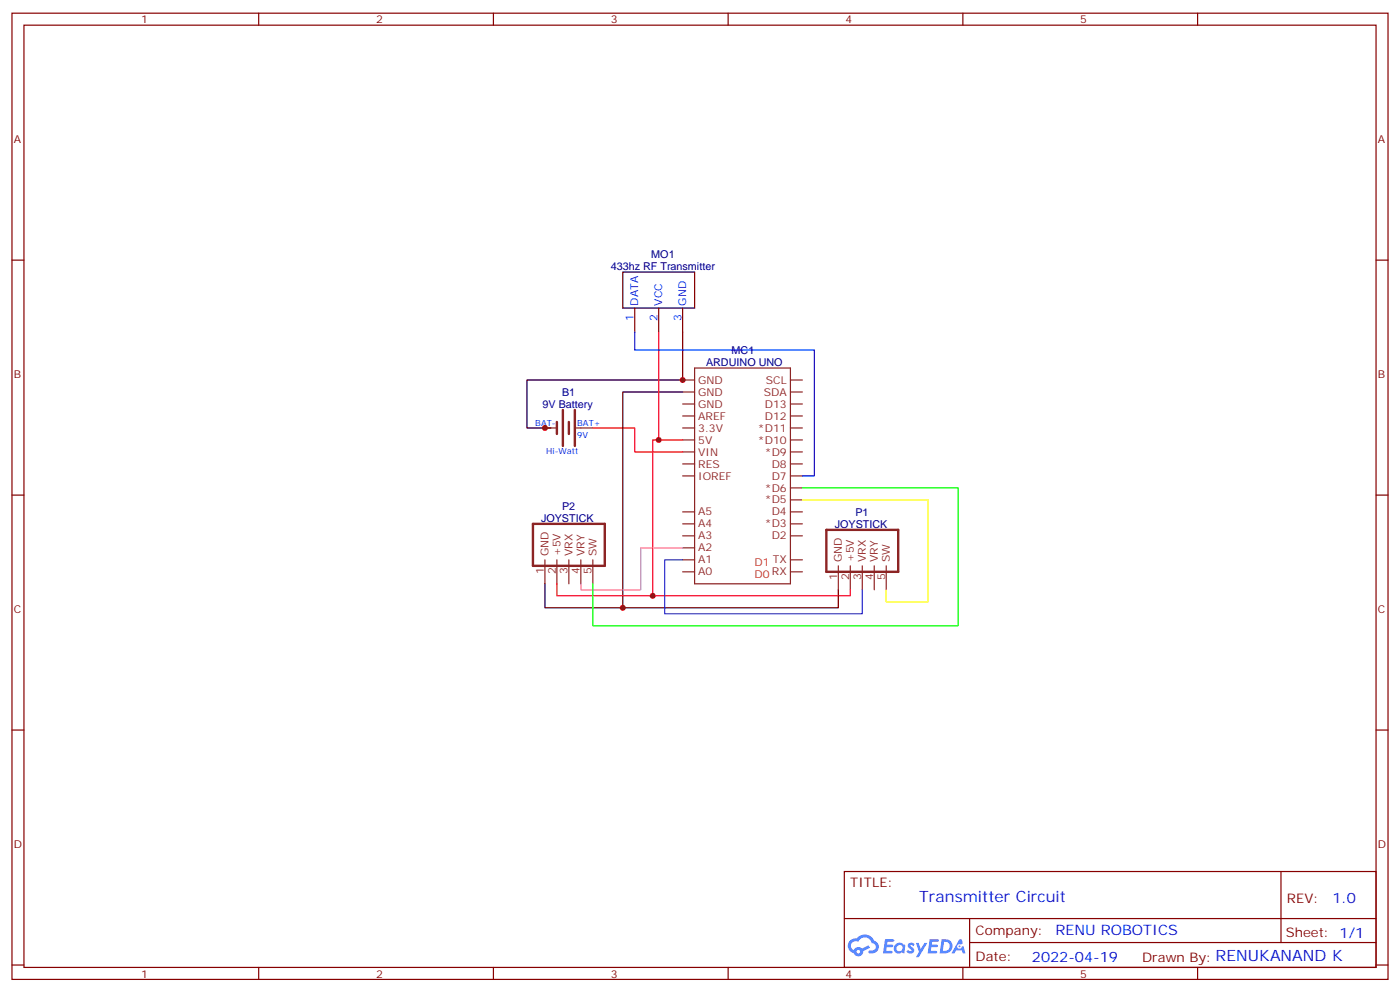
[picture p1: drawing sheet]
<svg xmlns="http://www.w3.org/2000/svg" width="412mm" height="292mm" viewBox="0 0 412 292" stroke-linecap="round" stroke-linejoin="round" font-family="sans-serif">
<g fill="none" stroke="#870000" stroke-width=".35">
<path d="M3.5 3.9h405.4v284.3h-405.4zM7.1 7.4h398.2v277.3h-398.2zM76.2 3.9v3.5M145.3 3.9v3.5M214.5 3.9v3.5M283.6 3.9v3.5M352.8 3.9v3.5M3.5 76.6h3.6M405.3 76.6h3.6M3.5 145.7h3.6M405.3 145.7h3.6M3.5 214.8h3.6"/>
<path d="M405.3 214.8h3.6M248.7 256.5h156.6v28.2h-156.6zM377.3 256.5v20.9M248.7 270.3h156.5M285.6 277.4h119.6M285.6 270.3v14.1M3.5 284h3.6M76.2 284.7v3.5M145.3 284.7v3.5M214.5 284.7v3.5M283.6 284.7v3.5M352.8 284.7v3.5"/>
<path d="M405.3 284h3.6"/>
</g>
<g fill="#5487ff">
<path d="M267.7 277.6a1.22 1.22 0 0 1 1.7 .3l-.4 .6a.47 .47 0 0 0-.3-.4 .47 .47 0 0 0-.5 .2l.1 .2a1.14 1.14 0 0 1 .8 1.8 1.14 1.14 0 0 1-1.9-.1l-.2-.1 .5-.6 .7 .4a.29 .29 0 0 0 .3-.2 .29 .29 0 0 0-.2-.3 1.04 1.04 0 0 1-.6-1.8z"/>
<path d="M260.7 276.4h2.4l.3 .2-.2 .5h-1.8l-.1 .9h1.5l.3 .4-.3 .3h-1.6l-.2 1.1 1.7 .1 .2 .3-.2 .3-2.6 .1z"/>
<path d="M273.8 276.4h2.4l.3 .2-.1 .5h-1.8l-.2 .9h1.6l.3 .4-.4 .3h-1.6l-.1 1.1 1.7 .1 .2 .3-.2 .3h-2.6z"/>
<path d="M282.6 276.4h.7l.3 1.3-.6 .3a.69 .69 0 0 0-1 .2 .69 .69 0 0 0 .4 1 .69 .69 0 0 0 .9-.6l.5-.3 .6 2.2h-.8l-.2-.8h-1.8l-.5 .8h-.8z"/>
<path d="M269.8 277.5h.8l.6 1.8 1.1-1.8h.9l-2.6 4.2h-.8l.9-1.6z"/>
<path d="M277.4 276.4l-.6 4.2h1.3a2.11 2.11 0 0 0 2.5-2.2 2.11 2.11 0 0 0-2.5-2zM278.1 277.1a1.39 1.39 0 0 1 1.7 1.5 1.39 1.39 0 0 1-1.8 1.2h-.3z"/>
<path d="M263.7 278a1.54 1.54 0 0 0-.1 2.2 1.54 1.54 0 0 0 2.2 .1l.6 .3 .3-2.3-.2-.3h-.4a1.49 1.49 0 0 0-2.4 0zM264 279a.94 .94 0 0 1 1.8 0 .94 .94 0 0 1-1.8 0z"/>
<path d="M250.4 276.8a2.18 2.18 0 0 0 1.1 3.7 1.44 1.44 0 0 0 1.6 .9 1.44 1.44 0 0 0 1.2-1.5l2-1-.5-.7-1.9 1a1.47 1.47 0 0 0-2.4 .4 1.39 1.39 0 0 1-.7-1.9 1.39 1.39 0 0 1 2-.5 2.12 2.12 0 0 1 2.2-1.3 2.12 2.12 0 0 1 1.9 1.7 1.14 1.14 0 0 1 1.1 1.4 1.14 1.14 0 0 1-1.7 .7 .43 .43 0 0 0-.5 .4 .43 .43 0 0 0 .4 .5 1.98 1.98 0 0 0 2.5-1.3 1.98 1.98 0 0 0-1.2-2.5 3.1 3.1 0 0 0-5.3-.7l-.9 .1zM252.3 280.1a.55 .55 0 0 1 1.1 0 .55 .55 0 0 1-1.1 0z"/>
<circle cx="282.6" cy="278.5" r=".26"/>
</g>
<g fill="none" stroke="#8c2424" stroke-width=".35">
<path d="M201.1 118.9h3.5M201.1 115.4h3.5M201.1 111.8h3.5M204.6 108.3h28.2v63.5h-28.2zM232.8 118.9h3.6M232.8 115.4h3.6M232.8 111.8h3.6M160.5 125.9h3.5M169.7 125.9h4.9M201.1 136.5h3.5M201.1 133h3.5M201.1 129.5h3.5"/>
<path d="M201.1 125.9h3.5M201.1 122.4h3.5M232.8 136.5h3.6M232.8 133h3.6M232.8 129.5h3.6M232.8 125.9h3.6M232.8 122.4h3.6M201.1 157.7h3.5M201.1 154.2h3.5M201.1 150.6h3.5M201.1 140.1h3.5M232.8 157.7h3.6"/>
<path d="M232.8 154.2h3.6M232.8 150.6h3.6M232.8 147.1h3.6M232.8 143.6h3.6M232.8 140.1h3.6M160.5 164.7v7.1M164 164.7v7.1M167.6 164.7v7.1M171.1 164.7v7.1M174.6 164.7v7.1M201.1 168.3h3.5M201.1 164.7h3.5"/>
<path d="M201.1 161.2h3.5M232.8 168.3h3.6M232.8 164.7h3.6M246.9 166.5v7.1M250.5 166.5v7.1M254 166.5v7.1M257.5 166.5v7.1M261.1 166.5v7.1"/>
</g>
<path d="M187 90.7v7M194 90.7v7M201.1 90.7v7" fill="none" stroke="#870000" stroke-width=".35"/>
<path d="M183.4 80.1h21.2v10.6h-21.2zM201.1 97.7v14.1h-45.9v14.1h7.1M201.1 115.4h-17.7v63.5M160.5 171.8v7.1h86.4v-5.3" fill="none" stroke="#000" stroke-width=".35"/>
<path d="M164 124.2v3.5M165.8 120.6v10.6M167.6 124.2v3.5M169.3 120.6v10.6M157 154.2h21.2v12.3h-21.2zM243.4 155.9h21.2v12.4h-21.2z" fill="none" stroke="#8c2424" stroke-width=".71"/>
<path d="M194 97.7v31.8M174.6 125.9h12.4v7.1h14.1M201.1 129.5h-8.8v45.8M164 171.8v3.5h86.5v-1.7" fill="none" stroke="#f00" stroke-width=".35"/>
<path d="M201.1 164.7h-5.3v15.9h58.2v-7" fill="none" stroke="#60c" stroke-width=".35"/>
<path d="M201.1 161.2h-12.4v12.4h-17.6v-1.8" fill="none" stroke="#f0f" stroke-width=".35"/>
<path d="M236.4 147.1h37v30h-12.3v-3.5" fill="none" stroke="#ff0" stroke-width=".35"/>
<path d="M236.4 143.6h45.8v40.5h-107.6v-12.3" fill="none" stroke="#0f0" stroke-width=".35"/>
<path d="M187 97.7v5.3h52.9v37.1h-3.5" fill="none" stroke="#00f" stroke-width=".35"/>
<g fill="#c00">
<circle cx="160.5" cy="125.9" r=".88"/>
<circle cx="192.3" cy="175.3" r=".88"/>
<circle cx="201.1" cy="111.8" r=".88"/>
<circle cx="194" cy="129.5" r=".88"/>
<circle cx="183.4" cy="178.9" r=".88"/>
</g>
<g font-size="4.6" fill="#00f">
<text x="270.8" y="265.5">Transmitter Circuit</text>
<text x="358.1" y="282.9">RENUKANAND K</text>
</g>
<g font-size="4.2" fill="#00f">
<text x="392.5" y="265.7">1.0</text>
<text x="310.9" y="275.3">RENU ROBOTICS</text>
<text x="304" y="283.1">2022-04-19</text>
</g>
<g font-size="3.9" fill="#800">
<text x="250.5" y="261.1">TITLE:</text>
<text x="379.1" y="265.7">REV:</text>
<text x="287.4" y="275.3">Company:</text>
<text x="378.7" y="275.9">Sheet: 1/1</text>
<text x="287.4" y="282.9">Date:</text>
<text x="336.4" y="283">Drawn By:</text>
</g>
<g font-size="3.2" fill="#800">
<text x="41.6" y="6.9">1</text>
<text x="110.8" y="6.9">2</text>
<text x="179.9" y="6.9">3</text>
<text x="249.1" y="6.9">4</text>
<text x="318.2" y="6.9">5</text>
<text x="4.1" y="42">A</text>
<text x="405.9" y="42">A</text>
<text x="4.1" y="111.1">B</text>
<text x="405.9" y="111.1">B</text>
<text x="4.1" y="180.3">C</text>
<text x="405.9" y="180.3">C</text>
<text x="4.1" y="249.4">D</text>
<text x="405.9" y="249.4">D</text>
<text x="41.6" y="287.7">1</text>
<text x="110.8" y="287.7">2</text>
<text x="179.9" y="287.7">3</text>
<text x="249.1" y="287.7">4</text>
<text x="318.2" y="287.7">5</text>
</g>
<g font-size="3.2" fill="#000080">
<text x="191.9" y="75.9">MO1</text>
<text x="179.9" y="79.5">433hz RF Transmitter</text>
<text x="208" y="107.7">ARDUINO UNO</text>
<text x="215.5" y="104.1">MC1</text>
<text x="165.6" y="116.5">B1</text>
<text x="159.8" y="120">9V Battery</text>
<text x="159.4" y="153.5">JOYSTICK</text>
<text x="165.6" y="150">P2</text>
<text x="245.9" y="155.3">JOYSTICK</text>
<text x="252" y="151.8">P1</text>
</g>
<g font-size="3.2" fill="#00f">
<text x="188" y="90" transform="rotate(-90 188 90)">DATA</text>
<text x="195.1" y="90" transform="rotate(-90 195.1 90)">VCC</text>
<text x="202.1" y="90" transform="rotate(-90 202.1 90)">GND</text>
<text x="186.6" y="94.4" transform="rotate(-90 186.6 94.4)">1</text>
<text x="193.7" y="94.4" transform="rotate(-90 193.7 94.4)">2</text>
<text x="200.7" y="94.4" transform="rotate(-90 200.7 94.4)">3</text>
</g>
<g font-size="3.2" fill="#8d2323">
<text x="205.7" y="112.9">GND</text>
<text x="225.6" y="112.9">SCL</text>
<text x="205.7" y="119.9">GND</text>
<text x="205.7" y="116.4">GND</text>
<text x="225" y="116.4">SDA</text>
<text x="225.3" y="119.9">D13</text>
<text x="205.7" y="123.5">AREF</text>
<text x="225.3" y="123.5">D12</text>
<text x="205.7" y="130.5">5V</text>
<text x="205.7" y="127">3.3V</text>
<text x="223.3" y="130.5">*D10</text>
<text x="223.3" y="127">*D11</text>
<text x="205.7" y="134.1">VIN</text>
<text x="205.7" y="137.6">RES</text>
<text x="225.3" y="134.1">*D9</text>
<text x="227.3" y="137.6">D8</text>
<text x="205.7" y="141.1">IOREF</text>
<text x="227.3" y="141.1">D7</text>
<text x="225.3" y="148.2">*D5</text>
<text x="225.3" y="144.6">*D6</text>
<text x="205.7" y="155.2">A4</text>
<text x="205.7" y="151.7">A5</text>
<text x="225.3" y="155.2">*D3</text>
<text x="227.3" y="151.7">D4</text>
<text x="205.7" y="158.8">A3</text>
<text x="227.3" y="158.8">D2</text>
<text x="161.6" y="163.7" transform="rotate(-90 161.6 163.7)">GND</text>
<text x="165.1" y="163.7" transform="rotate(-90 165.1 163.7)">+5V</text>
<text x="168.6" y="163.7" transform="rotate(-90 168.6 163.7)">VRX</text>
<text x="172.2" y="163.7" transform="rotate(-90 172.2 163.7)">VRY</text>
<text x="175.7" y="163.7" transform="rotate(-90 175.7 163.7)">SW</text>
<text x="205.7" y="165.8">A1</text>
<text x="205.7" y="162.3">A2</text>
<text x="248" y="165.5" transform="rotate(-90 248 165.5)">GND</text>
<text x="251.5" y="165.5" transform="rotate(-90 251.5 165.5)">+5V</text>
<text x="255.1" y="165.5" transform="rotate(-90 255.1 165.5)">VRX</text>
<text x="258.6" y="165.5" transform="rotate(-90 258.6 165.5)">VRY</text>
<text x="262.1" y="165.5" transform="rotate(-90 262.1 165.5)">SW</text>
<text x="160.2" y="168.9" transform="rotate(-90 160.2 168.9)">1</text>
<text x="163.7" y="168.9" transform="rotate(-90 163.7 168.9)">2</text>
<text x="167.2" y="168.9" transform="rotate(-90 167.2 168.9)">3</text>
<text x="170.7" y="168.9" transform="rotate(-90 170.7 168.9)">4</text>
<text x="174.3" y="168.9" transform="rotate(-90 174.3 168.9)">5</text>
<text x="205.7" y="169.3">A0</text>
<text x="246.6" y="170.6" transform="rotate(-90 246.6 170.6)">1</text>
<text x="250.1" y="170.6" transform="rotate(-90 250.1 170.6)">2</text>
<text x="253.6" y="170.6" transform="rotate(-90 253.6 170.6)">3</text>
<text x="257.2" y="170.6" transform="rotate(-90 257.2 170.6)">4</text>
<text x="260.7" y="170.6" transform="rotate(-90 260.7 170.6)">5</text>
</g>
<g font-size="3.2" fill="#c30">
<text x="222.2" y="166.5">D1 TX</text>
<text x="222.2" y="170">D0 RX</text>
</g>
<g font-size="2.5" fill="#00f">
<text x="157.7" y="125.2">BAT-</text>
<text x="170" y="125.2">BAT+</text>
<text x="170" y="128.8">9V</text>
<text x="160.9" y="133.7">Hi-Watt</text>
</g>
</svg>
